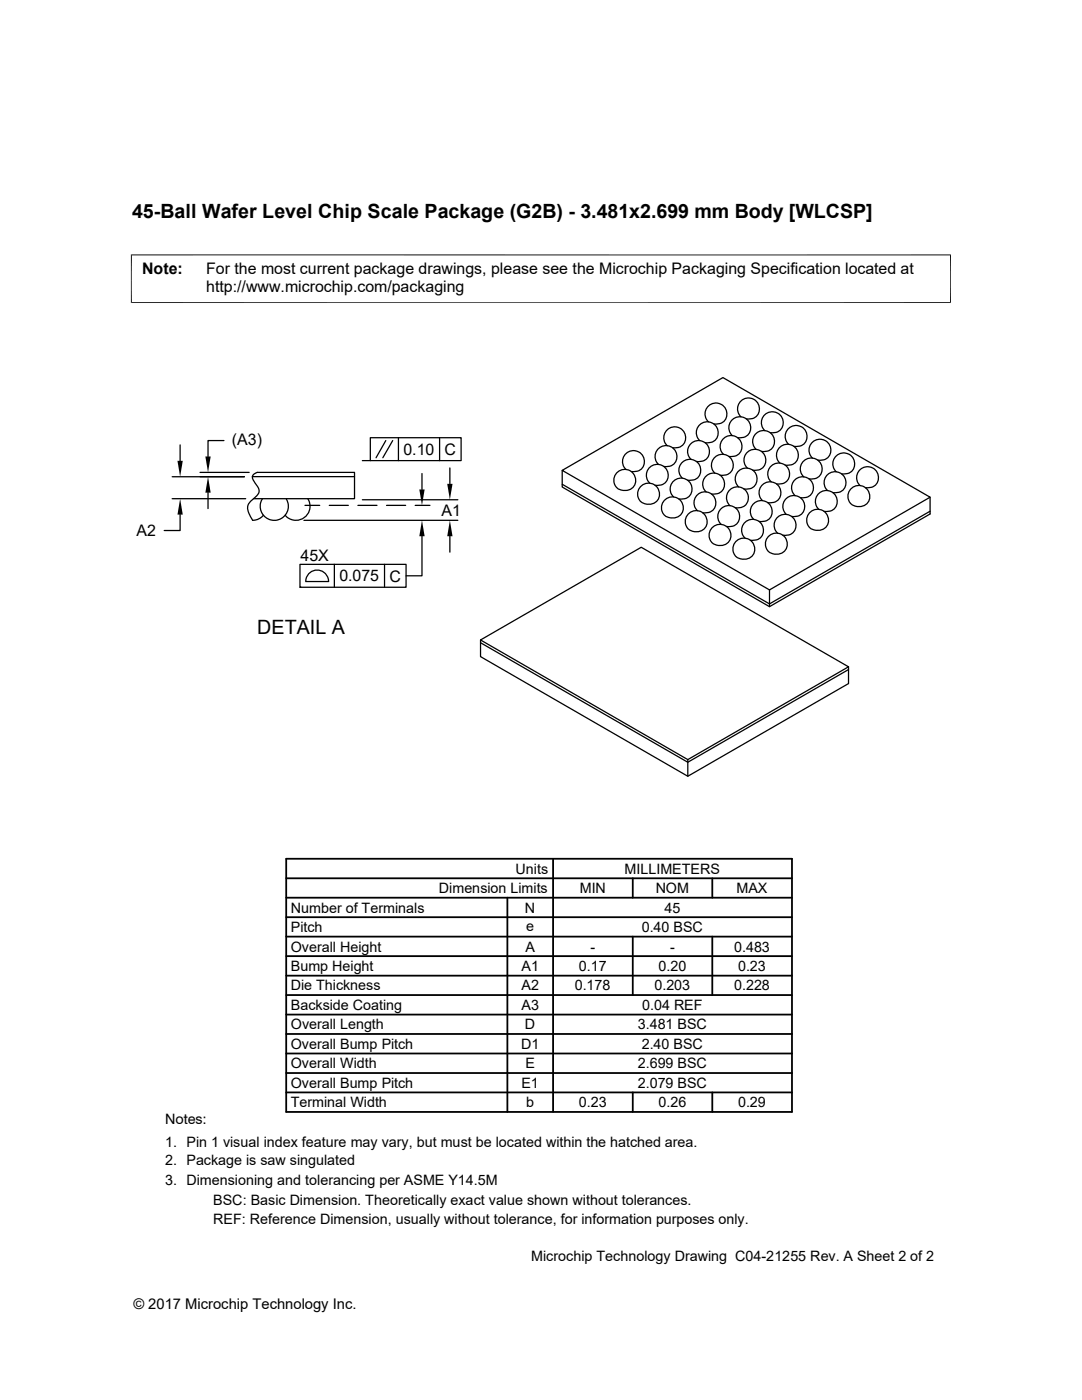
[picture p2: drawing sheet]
<svg xmlns="http://www.w3.org/2000/svg" width="216mm" height="279mm" viewBox="0 0 216 279" stroke-linecap="round" stroke-linejoin="round" font-family="sans-serif">
<g fill="none" stroke="#000" stroke-width=".25">
<path d="M34.4 99.5h14.6M34.4 95.1h14.4M35.9 88.8v3.2M39.9 94.3h9.8M41.5 98.3v3.2M44.7 87.9h-3.2v3.2M50.4 95.1h20.3v-.8h-19.4a.98 .98 0 0 0-.8 1.5l.4 .6a2.1 2.1 0 0 1 .7 2l-.9 1a2.38 2.38 0 0 0-.7 3.7l.4 .7a2.83 2.83 0 0 0 2.2-1M52.4 99.5a2.81 2.81 0 0 0 2.3 4.4 2.81 2.81 0 0 0 2.4-4.4M61.4 99.5a2.81 2.81 0 0 1-.7 3.8 2.81 2.81 0 0 1-3.8-.5M70.7 95.1v4.4h-20.1M72.3 99.7h19.1M72.3 91.9h1.6"/>
<path d="M73.9 87.4h18.1v4.5h-18.1zM77 87.9l-2 3.5M78.4 87.9l-2 3.5M79.5 87.4v4.5M84.2 94.5v3.2M87.7 87.4v4.5M89.8 93.4v3.2M112.2 93.9l32.1-18.5 41.3 23.8-32.1 18.5zM112.2 96.6l41.3 23.9 32.1-18.5M112.2 93.9v3.3l41.3 23.9 32.1-18.5v-3.4M123.3 94.2a2.14 2.14 0 0 1 3.2 .5 2.14 2.14 0 0 1-1 3.1 2.13 2.13 0 0 1-2.7-.8 2.13 2.13 0 0 1 .5-2.8zM124.9 93.7a2.17 2.17 0 0 1 0-3.2 2.17 2.17 0 0 1 3.1 .2 2.17 2.17 0 0 1-.3 3.1l-.6 .2-1.1 .1"/>
<path d="M128 96.9a2.16 2.16 0 0 1 3 .2 2.16 2.16 0 0 1 0 2.9 2.16 2.16 0 0 1-2.9 .3 2.1 2.1 0 0 1-.1-3.4zM129.7 96.4a2.17 2.17 0 0 1-.1-3.1 2.17 2.17 0 0 1 3.2 .1 2.17 2.17 0 0 1-.3 3.1l-.6 .3h-1.2M131.4 92.7a2.17 2.17 0 0 1 0-3.2 2.17 2.17 0 0 1 3.1 .2 2.17 2.17 0 0 1-.3 3.1l-.6 .2-1.1 .1M132.8 99.7a2.14 2.14 0 0 1 3.2 .5 2.14 2.14 0 0 1-1 3.1 2.12 2.12 0 0 1-2.7-.9 2.12 2.12 0 0 1 .5-2.7zM133.1 88.9a2.17 2.17 0 0 1 0-3.1 2.17 2.17 0 0 1 3.1 .1 2.17 2.17 0 0 1-.2 3.1l-.6 .3h-1.2M134.4 99.2a2.17 2.17 0 0 1 0-3.2 2.17 2.17 0 0 1 3.1 .1 2.17 2.17 0 0 1-.3 3.2l-.5 .2-1.2 .1M136.1 95.4a2.17 2.17 0 0 1 0-3.1 2.17 2.17 0 0 1 3.2 .1 2.17 2.17 0 0 1-.3 3.1l-.6 .3h-1.2M137.9 91.7a2.17 2.17 0 0 1 0-3.2 2.17 2.17 0 0 1 3.1 .2 2.17 2.17 0 0 1-.3 3.1l-.6 .2-1.2 .1M139.6 87.9a2.17 2.17 0 0 1 0-3.1 2.17 2.17 0 0 1 3.2 .1 2.17 2.17 0 0 1-.3 3.1l-.6 .3h-1.2M140.9 98.2a2.17 2.17 0 0 1 0-3.2 2.17 2.17 0 0 1 3.1 .1 2.17 2.17 0 0 1-.3 3.2l-.6 .2-1.1 .1M141.4 84.2a2.17 2.17 0 0 1-.1-3.2 2.17 2.17 0 0 1 3.2 .2 2.17 2.17 0 0 1-.3 3.1l-.6 .2-1.2 .1M142.6 94.4a2.17 2.17 0 0 1 0-3.1 2.17 2.17 0 0 1 3.1 .1 2.17 2.17 0 0 1-.2 3.1l-.6 .3h-1.2"/>
<path d="M144.4 90.7a2.17 2.17 0 0 1-.1-3.2 2.17 2.17 0 0 1 3.2 .1 2.17 2.17 0 0 1-.3 3.2l-.6 .2-1.2 .1M146.1 86.9a2.17 2.17 0 0 1 0-3.1 2.17 2.17 0 0 1 3.1 .1 2.17 2.17 0 0 1-.2 3.1l-.6 .3-1.2 .1M147.4 97.2a2.17 2.17 0 0 1 0-3.2 2.17 2.17 0 0 1 3.1 .2 2.17 2.17 0 0 1-.3 3.1l-.6 .2-1.2 .1M147.8 83.2a2.17 2.17 0 0 1 0-3.2 2.17 2.17 0 0 1 3.2 .2 2.17 2.17 0 0 1-.3 3.1l-.6 .2-1.2 .1M149.1 93.4a2.17 2.17 0 0 1 0-3.1 2.17 2.17 0 0 1 3.1 .1 2.17 2.17 0 0 1-.2 3.1l-.6 .3h-1.2M150.9 89.7a2.17 2.17 0 0 1-.1-3.2 2.17 2.17 0 0 1 3.2 .2 2.17 2.17 0 0 1-.3 3.1l-.6 .2-1.2 .1M152.1 99.9a2.17 2.17 0 0 1 0-3.1 2.17 2.17 0 0 1 3.1 .1 2.17 2.17 0 0 1-.2 3.1l-.6 .3h-1.2M152.6 85.9a2.17 2.17 0 0 1 0-3.1 2.17 2.17 0 0 1 3.1 .1 2.17 2.17 0 0 1-.3 3.1l-.5 .3h-1.2M153.9 96.2a2.17 2.17 0 0 1-.1-3.2 2.17 2.17 0 0 1 3.2 .1 2.17 2.17 0 0 1-.3 3.2l-.6 .2-1.2 .1M155.6 92.4a2.17 2.17 0 0 1 0-3.1 2.17 2.17 0 0 1 3.1 .1 2.17 2.17 0 0 1-.3 3.1l-.5 .3h-1.2M157.4 88.7a2.17 2.17 0 0 1-.1-3.2 2.17 2.17 0 0 1 3.2 .1 2.17 2.17 0 0 1-.3 3.2l-.6 .2-1.2 .1M158.6 98.9a2.17 2.17 0 0 1 0-3.1 2.17 2.17 0 0 1 3.1 .1 2.17 2.17 0 0 1-.2 3.1l-.6 .3h-1.2"/>
<path d="M160.4 95.2a2.17 2.17 0 0 1-.1-3.2 2.17 2.17 0 0 1 3.2 .1 2.17 2.17 0 0 1-.3 3.2l-.6 .2-1.2 .1M162.1 91.4a2.17 2.17 0 0 1 0-3.1 2.17 2.17 0 0 1 3.1 .1 2.17 2.17 0 0 1-.3 3.1l-.6 .3h-1.1M165.1 97.9a2.17 2.17 0 0 1 0-3.1 2.17 2.17 0 0 1 3.1 .1 2.17 2.17 0 0 1-.2 3.1l-.6 .3h-1.2M166.9 94.1a2.17 2.17 0 0 1-.1-3.1 2.17 2.17 0 0 1 3.2 .1 2.17 2.17 0 0 1-.3 3.2l-.6 .2-1.2 .1M170 97.4a2.16 2.16 0 0 1 2.9 .1 2.16 2.16 0 0 1 .1 3 2.16 2.16 0 0 1-2.9 .3 2.13 2.13 0 0 1-.1-3.4zM171.6 96.9a2.17 2.17 0 0 1 0-3.1 2.17 2.17 0 0 1 3.1 .1 2.17 2.17 0 0 1-.3 3.1l-.6 .3h-1.1M35.9 102.7v3.2h-3.1M59.9 112.6h21.1v4.6h-21.1zM59.9 117.2h.1M60.6 103.8h30.8M60.9 100.9h2.9M61.8 114.3a2.29 2.29 0 0 1 2.4-.3 2.29 2.29 0 0 1 1.4 2.1h-4.6l.3-1.2z"/>
<path d="M65.7 100.9h3.8M66.7 112.6v4.6M71.4 100.9h3.8M76.7 112.6v4.6M77.1 100.9h3.8M82.8 100.9h3M84.2 107v7.9h-3.2M89.8 107v3.2M137.5 102.4a2.16 2.16 0 0 1 3 .2 2.16 2.16 0 0 1 0 2.9 2.16 2.16 0 0 1-2.9 .3 2.1 2.1 0 0 1-.1-3.4zM139.2 101.9a2.17 2.17 0 0 1-.1-3.1 2.17 2.17 0 0 1 3.2 .1 2.17 2.17 0 0 1-.3 3.1l-.6 .3h-1.2M142.3 105.1a2.17 2.17 0 0 1 2.9 .2 2.17 2.17 0 0 1 .1 2.9 2.17 2.17 0 0 1-2.9 .3 2.13 2.13 0 0 1-.1-3.4zM143.9 104.7a2.17 2.17 0 0 1 0-3.2 2.17 2.17 0 0 1 3.1 .1 2.17 2.17 0 0 1-.3 3.2l-.5 .2-1.2 .1"/>
<path d="M145.6 100.9a2.18 2.18 0 0 1 0-3.1 2.18 2.18 0 0 1 3.2 .1 2.18 2.18 0 0 1-.4 3.1l-.5 .3h-1.2M147 107.9a2.14 2.14 0 0 1 3.5 1.2 2.14 2.14 0 0 1-2.8 2.4 2.06 2.06 0 0 1-1.5-1.6 2.06 2.06 0 0 1 .8-2zM148.7 107.4a2.17 2.17 0 0 1-.1-3.1 2.17 2.17 0 0 1 3.2 .1 2.17 2.17 0 0 1-.3 3.1l-.6 .3h-1.2M150.4 103.7a2.17 2.17 0 0 1 0-3.2 2.17 2.17 0 0 1 3.1 .1 2.17 2.17 0 0 1-.3 3.2l-.6 .2-1.1 .1M153.5 106.9a2.14 2.14 0 0 1 3.5 1.2 2.14 2.14 0 0 1-2.8 2.4 2.07 2.07 0 0 1-.7-3.6zM153.5 117.7v3.4M155.2 106.4a2.17 2.17 0 0 1-.1-3.1 2.17 2.17 0 0 1 3.2 .1 2.17 2.17 0 0 1-.3 3.1l-.6 .3h-1.2M156.9 102.7a2.17 2.17 0 0 1 0-3.2 2.17 2.17 0 0 1 3.1 .1 2.17 2.17 0 0 1-.3 3.2l-.6 .2-1.2 .1M161.8 102.1a2.14 2.14 0 0 1 3.2 .5 2.14 2.14 0 0 1-1 3.1 2.13 2.13 0 0 1-2.7-.8 2.13 2.13 0 0 1 .5-2.8zM163.4 101.6a2.17 2.17 0 0 1 0-3.1 2.17 2.17 0 0 1 3.1 .1 2.17 2.17 0 0 1-.3 3.1l-.6 .3-1.2 .1M95.9 128.3l41.3 23.8 32.1-18.5M95.9 127.7v3.3l41.3 23.9 32.1-18.5v-3.3"/>
<path d="M95.9 127.7l32.1-18.5 41.3 23.9-32.1 18.5zM137.2 151.6v3.3"/>
</g>
<path d="M26.1 50.9h163.7M26.2 50.8v9.7M189.7 50.8v9.7M26.1 60.4h163.7" fill="none" stroke="#000" stroke-width=".2"/>
<path d="M35.4 92h1.1l-.6 3.1zM41.5 95.1l.5 3.2h-1zM41 91.1h1l-.5 3.2zM83.7 97.7h1l-.5 3.2zM89.2 96.6h1.1l-.5 3.1zM35.9 99.5l.6 3.2h-1.1zM84.2 103.8l.5 3.2h-1zM89.8 103.8l.5 3.2h-1.1z" fill="#000"/>
<g fill="none" stroke="#000" stroke-width=".36">
<path d="M57.1 171.4h100.9v50.5h-100.9zM57.1 179.2h100.9M57.1 175.3h100.9M101.2 179.2v42.7M110.4 171.4v50.5M126.3 175.3v3.9M142.1 175.3v3.9M57.1 190.8h100.9M57.1 186.9h100.9M57.1 183h100.9M57.1 194.7h100.9M57.1 198.6h100.9"/>
<path d="M126.3 186.9v11.7M142.1 186.9v11.7M57.1 206.4h100.9M57.1 202.5h100.9M57.1 214.1h100.9M57.1 210.2h100.9M57.1 218h100.9M126.3 218v3.9M142.1 218v3.9"/>
</g>
<g font-size="3.9">
<text x="26.4" y="43.5">45-Ball Wafer Level Chip Scale Package (G2B) - 3.481x2.699 mm Body [WLCSP]</text>
<text x="51.3" y="126.6">DETAIL A</text>
</g>
<g font-size="3.2">
<text x="28.4" y="54.6">Note:</text>
<text x="41.1" y="54.6">For the most current package drawings, please see the Microchip Packaging Specification located at</text>
<text x="41.1" y="58.3">http://www.microchip.com/packaging</text>
<text x="46.3" y="88.7">(A3)</text>
<text x="80.5" y="90.8">0.10</text>
<text x="88.7" y="90.8">C</text>
<text x="27.3" y="107">A2</text>
<text x="88.1" y="102.9">A1</text>
<text x="60" y="111.9">45X</text>
<text x="67.7" y="116">0.075</text>
<text x="77.7" y="116.1">C</text>
</g>
<g font-size="2.9">
<text x="87.6" y="178.2">Dimension Limits</text>
<text x="102.9" y="174.4">Units</text>
<text x="115.7" y="178.2">MIN</text>
<text x="124.6" y="174.4">MILLIMETERS</text>
<text x="130.8" y="178.2">NOM</text>
<text x="147" y="178.2">MAX</text>
<text x="58" y="182.1">Number of Terminals</text>
<text x="104.8" y="182.1">N</text>
<text x="105" y="185.7">e</text>
<text x="132.6" y="182.1">45</text>
<text x="58" y="189.9">Overall Height</text>
<text x="58" y="186">Pitch</text>
<text x="104.8" y="189.9">A</text>
<text x="117.8" y="189.9">-</text>
<text x="128" y="186">0.40 BSC</text>
<text x="133.7" y="189.9">-</text>
<text x="146.5" y="189.9">0.483</text>
<text x="58" y="193.8">Bump Height</text>
<text x="58" y="197.7">Die Thickness</text>
<text x="104.1" y="193.8">A1</text>
<text x="104.1" y="197.7">A2</text>
<text x="114.7" y="197.7">0.178</text>
<text x="115.5" y="193.8">0.17</text>
<text x="130.6" y="197.7">0.203</text>
<text x="131.4" y="193.8">0.20</text>
<text x="146.5" y="197.7">0.228</text>
<text x="147.3" y="193.8">0.23</text>
<text x="58" y="201.6">Backside Coating</text>
<text x="104.1" y="201.5">A3</text>
<text x="128.1" y="201.6">0.04 REF</text>
<text x="58" y="209.3">Overall Bump Pitch</text>
<text x="58" y="205.4">Overall Length</text>
<text x="104" y="209.3">D1</text>
<text x="104.8" y="205.4">D</text>
<text x="127.3" y="205.4">3.481 BSC</text>
<text x="128" y="209.3">2.40 BSC</text>
<text x="58" y="213.2">Overall Width</text>
<text x="104.8" y="213.2">E</text>
<text x="127.3" y="213.2">2.699 BSC</text>
<text x="58" y="221">Terminal Width</text>
<text x="58" y="217.1">Overall Bump Pitch</text>
<text x="104" y="217.1">E1</text>
<text x="105" y="221">b</text>
<text x="115.5" y="221">0.23</text>
<text x="127.3" y="217.1">2.079 BSC</text>
<text x="131.4" y="221">0.26</text>
<text x="147.3" y="221">0.29</text>
<text x="32.9" y="224.3">Notes:</text>
<text x="32.9" y="228.9">1. Pin 1 visual index feature may vary, but must be located within the hatched area.</text>
<text x="32.9" y="232.6">2. Package is saw singulated</text>
<text x="32.9" y="236.5">3. Dimensioning and tolerancing per ASME Y14.5M</text>
<text x="42.5" y="244.3">REF: Reference Dimension, usually without tolerance, for information purposes only.</text>
<text x="42.5" y="240.6">BSC: Basic Dimension. Theoretically exact value shown without tolerances.</text>
<text x="106" y="251.7">Microchip Technology Drawing C04-21255 Rev. A Sheet 2 of 2</text>
<text x="26.6" y="261.3">© 2017 Microchip Technology Inc.</text>
</g>
</svg>
